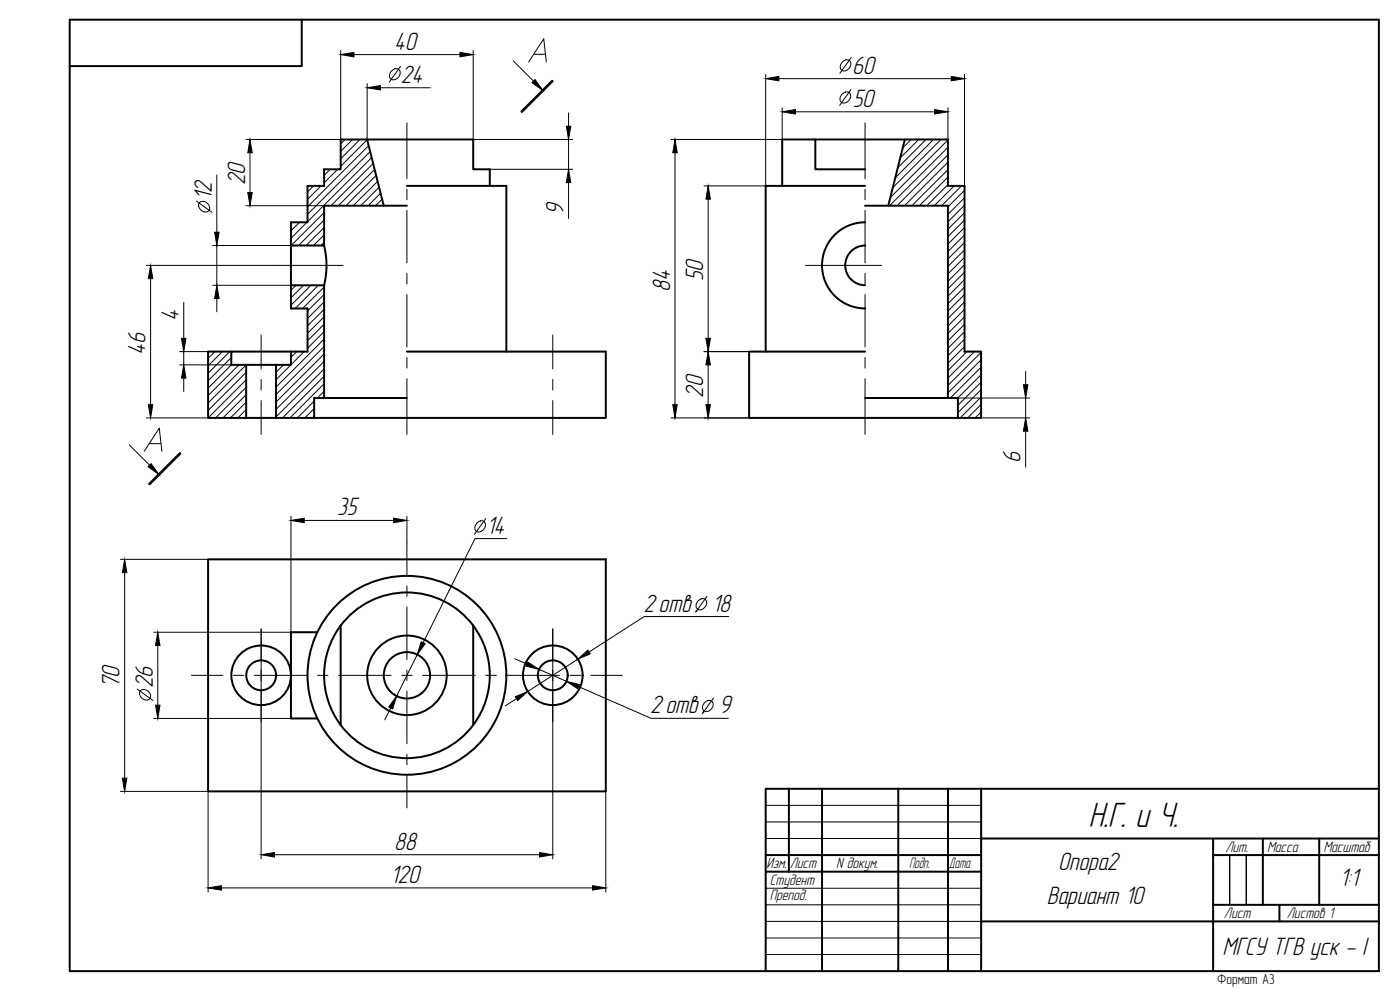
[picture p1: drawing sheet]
<svg xmlns="http://www.w3.org/2000/svg" width="420mm" height="297mm" viewBox="0 0 420 297" stroke-linecap="round" stroke-linejoin="round" font-family="sans-serif">
<!-- layer: 0 -->
<g fill="none" stroke="#000" stroke-width=".3">
<path d="M158.7 18.6l4.5-7 .8 7M160.3 16.3h3.3M94.1 55.8l-1.8 1.8M96.4 55.8l-4.1 4M99.1 50.8l-1.8 1.8M101.3 50.8l-4 4.1M103.6 41.8l-1.4 1.4M105.8 41.8l-3.6 3.6M108 41.8l-5.8 5.8M110.2 41.9l-8 8M110.6 43.7l-18.3 18.4M111.1 45.5l-18.8 18.8"/>
<path d="M111.6 47.3l-19.3 19.2M112 49l-12.7 12.7M112.4 50.8l-10.9 10.9M112.9 52.6l-9.1 9.1M113.3 54.4l-7.3 7.3M113.8 56.2l-5.5 5.5M114.2 58l-3.7 3.7M114.7 59.8l-2 1.9M273.5 41.8l-2.6 2.6M275.7 41.8l-5.5 5.6M277.9 41.8l-8.5 8.5M280.2 41.8l-11.5 11.5"/>
<path d="M282.4 41.8l-14.5 14.5M284.5 42l-17.3 17.3M284.5 44.2l-17.5 17.5M284.5 46.5l-15.3 15.2M284.5 48.7l-13.1 13M284.5 50.9l-10.8 10.8M284.5 53.1l-8.6 8.6M284.5 55.4l-6.4 6.3M286.3 55.8l-5.9 5.9M288.6 55.8l-6 5.9M289.5 57.1l-5 5M289.5 59.4l-5 4.9"/>
<path d="M87.6 66.7l-.3 .3M89.9 66.7l-2.6 2.6M92.1 66.7l-4.8 4.8M97.3 63.8l-9.9 9.9M97.3 66l-7.7 7.7M97.3 68.3l-5.5 5.4M97.3 70.5l-3.2 3.2M97.3 72.7l-1 1M115.1 61.6l-.2 .1M289.5 61.6l-5 4.9M289.5 63.8l-5 5M289.5 66l-5 5"/>
<path d="M289.5 68.3l-5 5M289.5 70.5l-5 5M289.5 72.7l-5 5M289.5 75l-5 4.9M289.5 77.2l-5 5M289.5 79.4l-5 5M88.8 85.6l-1.5 1.5M91.1 85.6l-3.8 3.8M93.3 85.6l-6 6M95.5 85.6l-6.9 7M97.3 86.1l-6.5 6.5M97.3 88.3l-5 5"/>
<path d="M97.3 90.6l-5 4.9M97.3 92.8l-5 5M97.3 95.1l-5 4.9M97.3 97.3l-5 5M97.3 99.5l-5 5M289.5 81.7l-5 4.9M289.5 83.9l-5 5M289.5 86.1l-5 5M289.5 88.4l-5 4.9M289.5 90.6l-5 5M289.5 92.8l-5 5M289.5 95.1l-5 4.9"/>
<path d="M289.5 97.3l-5 5M289.5 99.5l-5 5M64.5 105.5l-2.1 2M66.7 105.5l-4.3 4.3M68.9 105.5l-6.5 6.5M69.4 107.3l-7 6.9M69.4 109.5l-7 7M71.7 109.5l-9.3 9.2M73.9 109.5l-11.5 11.4M73.9 111.7l-11.5 11.5M73.9 114l-11.5 11.4M73.9 116.2l-9.2 9.2"/>
<path d="M73.9 118.4l-7 7M85.1 109.5l-2.3 2.2M89.1 105.5l-1.8 1.7M91.3 105.5l-8.5 8.4M97.3 101.7l-14.5 14.5M97.3 104l-14.5 14.4M97.3 106.2l-14.5 14.4M97.3 108.4l-14.5 14.5M97.3 110.7l-14.5 14.4M97.3 112.9l-12.5 12.5M97.3 115.1l-10.3 10.3M97.3 117.4l-2.1 2"/>
<path d="M289.5 101.8l-5 4.9M289.5 104l-5 5M290.2 105.5l-5.7 5.7M292.4 105.5l-7.9 7.9M294.4 105.7l-9.9 10M294.4 108l-9.9 9.9M294.4 110.2l-9.2 9.2M294.4 112.4l-6.9 7M294.4 114.7l-6.9 6.9M294.4 116.9l-6.9 6.9M294.4 119.1l-6.2 6.3M43.3 135.4l4.5-6.9 .8 6.9"/>
<path d="M44.9 133.1h3.3M73.9 120.7l-4.7 4.7M73.9 122.9l-2.5 2.5M73.9 125.1l-.3 .3M94.3 120.4l-5.1 5M94.3 122.6l-2.8 2.8M94.3 124.8l-.6 .6M294.4 121.3l-4 4.1M294.4 123.6l-1.8 1.8M229.8 241.6h64.7M229.8 246.6h64.7M229.8 251.6h64.7"/>
<path d="M229.8 266.5h64.7M229.8 271.5h64.7M229.8 276.5h64.7M369 271.5v-14.9v14.9M374 271.5v-14.9v14.9M229.8 281.4h64.7M229.8 286.4h64.7"/>
</g>
<g fill="none" stroke="#000" stroke-width=".59">
<path d="M20.9 5.9h392.9v285.5h-392.9zM90.6 5.9v13.9h-69.7M110.2 41.8h-8v9h-4.9v5h-5v10.9h-5v7M122.1 55.8h29.9v49.7M147 55.8v-5h-5v-9h-31.8l5 19.9h6.9M244.7 41.8h39.8v14h5v49.7h4.9v19.9h-69.6v-19.9h34.8M259.6 50.8h-14.9v-9h-10v14M259.6 55.8h-29.8v49.7M271.6 41.8l-5 19.9M97.3 73.7h-10v11.9h10v33.8h24.8M115.2 61.7h-17.9v12a24.8 24.8 0 0 1 .1 11.2l-.1 .7M259.6 61.7h24.9v57.7"/>
<path d="M259.6 66.7a12.9 12.9 0 0 0-12.9 12.9 12.9 12.9 0 0 0 12.9 12.9M259.6 73.7a6 6 0 0 0-5.9 5.9 6 6 0 0 0 5.9 6M87.3 85.6v7h5v12.9h-5M69.4 105.5h-7v19.9h11.5M82.8 109.5h-8.9v15.9h8.9M87.3 105.5v4h-4.5v15.9M87.3 105.5h-17.9v4h4.5M122.1 105.5h59.7v19.9h-87.5v-6h3M259.6 119.4h27.9v6M82.8 125.4h11.5M62.4 167.8h119.4v69.6h-119.4zM95.2 189.7h-7.9v25.9h7.9"/>
<path d="M102.2 187.7a24.9 24.9 0 0 1 39.8 0M102.2 187.7a24.9 24.9 0 0 0 3.2 33.3 24.9 24.9 0 0 0 33.5 0 24.9 24.9 0 0 0 3.1-33.3M102.2 187.7v29.9M142 187.7v29.9M236.8 236.7v24.8M246.7 236.7v54.7M269.6 236.7v54.7M284.5 236.7v54.7M294.5 236.7v54.7M413.8 236.7h-184v54.7M229.8 256.6h64.7M294.5 251.6h119.3"/>
<path d="M364.1 256.6h49.7M364.1 251.6v39.8M379 251.6v19.9M395.9 251.6v19.9M229.8 261.5h64.7M294.5 276.5h119.3M364.1 271.5h49.7M384 271.5v5"/>
<circle cx="78.4" cy="202.6" r="8.9"/>
<circle cx="78.4" cy="202.6" r="4.5"/>
<circle cx="122.1" cy="202.6" r="29.8"/>
<circle cx="122.1" cy="202.6" r="11.9"/>
<circle cx="122.1" cy="202.6" r="7"/>
<circle cx="165.9" cy="202.6" r="8.9"/>
<circle cx="165.9" cy="202.6" r="4.5"/>
</g>
<g fill="none" stroke="#000" stroke-width=".3">
<path d="M122.1 36.9v16.7M259.6 36.9v16.7M122.1 56.8v3.1M259.6 56.8v3.1M82.3 79.6h20.7M122.1 63.1v15.8M241.7 79.6h22.9M259.6 63.1v15.8M122.1 82v3.2M122.1 88.3v15.8M259.6 82v3.2M259.6 88.3v15.8"/>
<path d="M78.4 100.5v10.2M78.4 113.9v3.1M122.1 107.3v3.1M122.1 113.6v16.8M165.9 100.5v10.2M165.9 113.9v3.1M259.6 107.3v3.1M259.6 113.6v16.8M78.4 120.2v10.2M165.9 120.2v10.2M122.1 162.9v9.7M122.1 175.8v3.1"/>
<path d="M78.4 188.7v9.2M122.1 182.1v15.8M165.9 188.7v9.2M57.5 202.6h9.4M70 202.6h3.2M76.3 202.6h15.8M78.4 201.1v3.1M78.4 207.4v9.2M95.3 202.6h3.1M101.6 202.6h15.8M120.6 202.6h3.1M122.1 201.1v3.1"/>
<path d="M122.1 207.4v15.8M126.9 202.6h15.7M145.8 202.6h3.2M152.1 202.6h15.8M165.9 201.1v3.1M165.9 207.4v9.2M171.1 202.6h3.1M177.4 202.6h9.4M122.1 226.3v3.2M122.1 232.6v9.8"/>
</g>
<g fill="none" stroke="#000" stroke-width=".3">
<path d="M102.2 15.1v26.7h-28.4M106.2 16.4h31.8M120.2 19.9l-3.4 4.8M142 15.1v26.7h29.9M252.7 18.7a1.53 1.53 0 0 1 2.6 0 2.05 2.05 0 0 1-2.8 2.3 1.75 1.75 0 0 1 .2-2.3zM255.5 17.3l-3.4 4.7M110.2 25.1v16.7M114.2 26.3h14.9M117.4 21.3a1.55 1.55 0 0 1 2.7 0 2.05 2.05 0 0 1-2.8 2.4 1.72 1.72 0 0 1 .1-2.4zM170.6 33.9v4M229.8 22.4v33.4h-18.5M233.8 23.6h51.7"/>
<path d="M234.7 32.3v9.5h-33.4M238.7 33.5h41.8M252.6 28.3a1.55 1.55 0 0 1 2.6 0 2.03 2.03 0 0 1-.6 2 2.03 2.03 0 0 1-2.1 .4 1.72 1.72 0 0 1 .1-2.4zM255.4 26.9l-3.4 4.7M284.5 32.3v9.5M289.5 22.4v33.4M65.1 52.5v17.2M75 45.8v12M147 50.8h24.9M170.6 41.8v9M170.6 54.8v10.8M202.6 45.8v75.6"/>
<path d="M212.5 59.8v41.7M43.9 79.6h38.4M58.9 60.3l4.7 3.4M59.8 60.8a1.94 1.94 0 0 1 2.4 .1 1.94 1.94 0 0 1 .5 2.3 1.95 1.95 0 0 1-2.3-.1 1.95 1.95 0 0 1-.6-2.3zM63.8 73.7h23.5M65.1 73.7v11.9M73.8 61.7h23.5M45.2 83.6v37.8M55.1 90.7v10.8M63.8 85.6h23.5M65.1 89.6v4M53.9 105.5h8.5"/>
<path d="M53.9 109.5h15.5M55.1 105.5v4M55.1 113.5v3.9M211.3 105.5h13.5M212.5 109.5v11.9M287.5 119.4h21.5M307.8 111.5v3.9M307.8 119.4v6M43.9 125.4h18.5M201.3 125.4h23.5M294.4 125.4h14.6M307.8 129.4v10.7"/>
<path d="M87.3 154.9v34.8h-41.2M91.3 156.1h26.8M122.1 154.9v8M143.1 157a1.53 1.53 0 0 1 2.6 0 2.04 2.04 0 0 1-.7 2 2.04 2.04 0 0 1-2.1 .4 1.75 1.75 0 0 1 .2-2.4zM145.8 155.6l-3.4 4.7M36.2 167.8h26.2M37.4 171.8v61.7M152.1 161.6h-9.6l-15.5 31.2M212.2 178.9l-3.4 4.8M47.4 193.7v17.9M78.4 188.7v69M125.2 196.4l-6.2 12.5"/>
<path d="M154.5 197.7l3.6 1.5M165.9 188.7v69M173.4 197.8l-15 9.7M209.4 180.3a1.55 1.55 0 0 1 2.6 0 2.03 2.03 0 0 1-.6 2.1 2.03 2.03 0 0 1-2.1 .3 1.72 1.72 0 0 1 .1-2.4zM218.7 185h-25.4l-16.5 10.6M41.2 206.8l4.7 3.4M42.1 207.2a1.95 1.95 0 0 1 2.3 .2 1.95 1.95 0 0 1 .6 2.3 1.95 1.95 0 0 1-2.4-.2 1.95 1.95 0 0 1-.5-2.3zM46.1 215.6h41.2M117.2 212.4l-1.7 3.6M155 209.6l-3.3 2.2M161.8 200.9l8.2 3.5M173.6 206l21.8 9.5h23.2"/>
<path d="M211.4 210.9a1.55 1.55 0 0 1 2.6 0 2.03 2.03 0 0 1-.7 2 2.03 2.03 0 0 1-2.1 .3 1.72 1.72 0 0 1 .2-2.3zM214.1 209.4l-3.4 4.8M36.2 237.4h26.2v30.3M181.8 237.4v30.3M82.3 256.5h79.6M66.4 266.4h111.4"/>
</g>
<g fill="#000" stroke="#000" stroke-width=".3">
<path d="M102.2 16.4l4-.7v1.4zM138 15.7l4 .7-4 .7zM110.2 26.3l4-.6v1.3zM170 37.9h1.3l-.7 3.9zM229.8 23.6l4-.7v1.4zM234.7 33.5l4-.6v1.3zM280.5 32.9l4 .6-4 .7zM285.5 22.9l4 .7-4 .7zM74.4 57.8h1.3l-.7 3.9zM75 41.8l.7 4h-1.3zM170.6 50.8l.7 4h-1.3zM202.6 41.8l.6 4h-1.3z"/>
<path d="M212.5 55.8l.7 4h-1.3zM64.4 69.7h1.4l-.7 4zM45.2 79.6l.7 4h-1.4zM65.1 85.6l.7 4h-1.4zM55.1 109.5l.7 4h-1.3zM54.5 101.5h1.3l-.7 4zM212.5 105.5l.7 4h-1.3zM211.9 101.5h1.3l-.7 4zM307.1 115.4h1.4l-.7 4zM44.5 121.4h1.4l-.7 4zM201.9 121.4h1.3l-.6 4zM211.9 121.4h1.3l-.7 4z"/>
<path d="M307.8 125.4l.7 4h-1.4zM87.3 156.1l4-.6v1.3zM118.1 155.5l4 .6-4 .7zM37.4 167.8l.7 4h-1.4zM47.4 189.7l.6 4h-1.3zM126.4 192.6l1.2 .5-2.4 3.3zM158.4 198.6l3.4 2.3-3.9-1zM173.4 197.8l3-2.7 .7 1.1zM46.7 211.6h1.3l-.6 4zM119 208.9l-1.2 3.8-1.1-.6zM154.7 209.1l3.7-1.6-3 2.7zM170 204.4l3.9 1-.5 1.2z"/>
<path d="M36.7 233.5h1.4l-.7 3.9zM78.4 256.5l3.9-.7v1.3zM161.9 255.8l4 .7-4 .6zM62.4 266.4l4-.7v1.4zM177.8 265.7l4 .7-4 .7z"/>
</g>
<path d="M165.7 24.3l-9.1 9.2M54 136.1l-9.1 9.1" fill="none" stroke="#000" stroke-width=".8"/>
<path d="M154 18.2l6.1 6.1M38.8 133.5l6.1 6.1" fill="none" stroke="#000" stroke-width=".3"/>
<path d="M159.6 24.8l1-.9 2.3 3.3zM44.4 140l.9-.9 2.4 3.3z" fill="#000" stroke="#000" stroke-width=".3"/>
<text font-size="10.9" x="326.7" y="248">Н.Г. и Ч.</text>
<g font-size="7.8">
<text x="118.3" y="14.9">40</text>
<text x="255.8" y="22.1">60</text>
<text x="120.3" y="24.8">24</text>
<text x="255.9" y="32">50</text>
<text x="73.5" y="55.6" transform="rotate(-90 73.5 55.6)">20</text>
<text x="63.6" y="60.1" transform="rotate(-90 63.6 60.1)">12</text>
<text x="169.1" y="64.4" transform="rotate(-90 169.1 64.4)">9</text>
<text x="201.1" y="87.5" transform="rotate(-90 201.1 87.5)">84</text>
<text x="211" y="84.3" transform="rotate(-90 211 84.3)">50</text>
<text x="53.6" y="96.4" transform="rotate(-90 53.6 96.4)">4</text>
<text x="43.7" y="106.4" transform="rotate(-90 43.7 106.4)">46</text>
<text x="211" y="119.3" transform="rotate(-90 211 119.3)">20</text>
<text x="306.3" y="139" transform="rotate(-90 306.3 139)">6</text>
<text x="101.2" y="154.7">35</text>
<text x="146" y="160.1">14</text>
<text x="193.1" y="183.5">2 отв . 18</text>
<text x="35.9" y="206.5" transform="rotate(-90 35.9 206.5)">70</text>
<text x="45.9" y="206.5" transform="rotate(-90 45.9 206.5)">26</text>
<text x="195.2" y="214">2 отв . 9</text>
<text x="118.3" y="255">88</text>
<text x="317.6" y="260.9">Опора2</text>
<text x="117.2" y="264.9">120</text>
<text x="402.1" y="265.8">1:1</text>
<text x="314.2" y="271.3">Вариант 10</text>
<text x="366.8" y="286.5">МГСУ ТГВ уск - I</text>
</g>
<g font-size="4.7">
<text x="367.8" y="255.6">Лит.</text>
<text x="380.2" y="255.6">Масса</text>
<text x="397.2" y="255.6">Масштаб</text>
<text x="230" y="260.5">Изм.</text>
<text x="237" y="260.5">Лист</text>
<text x="250.9" y="260.5">N докум.</text>
<text x="272.8" y="260.5">Подп.</text>
<text x="284.8" y="260.5">Дата</text>
<text x="231" y="265.5">Студент</text>
<text x="231" y="270.1">Препод.</text>
<text x="367.3" y="275.5">Лист</text>
<text x="386.2" y="275.5">Листов 1</text>
</g>
<text font-size="4.4" x="365.3" y="295.4">Формат А3</text>
</svg>
